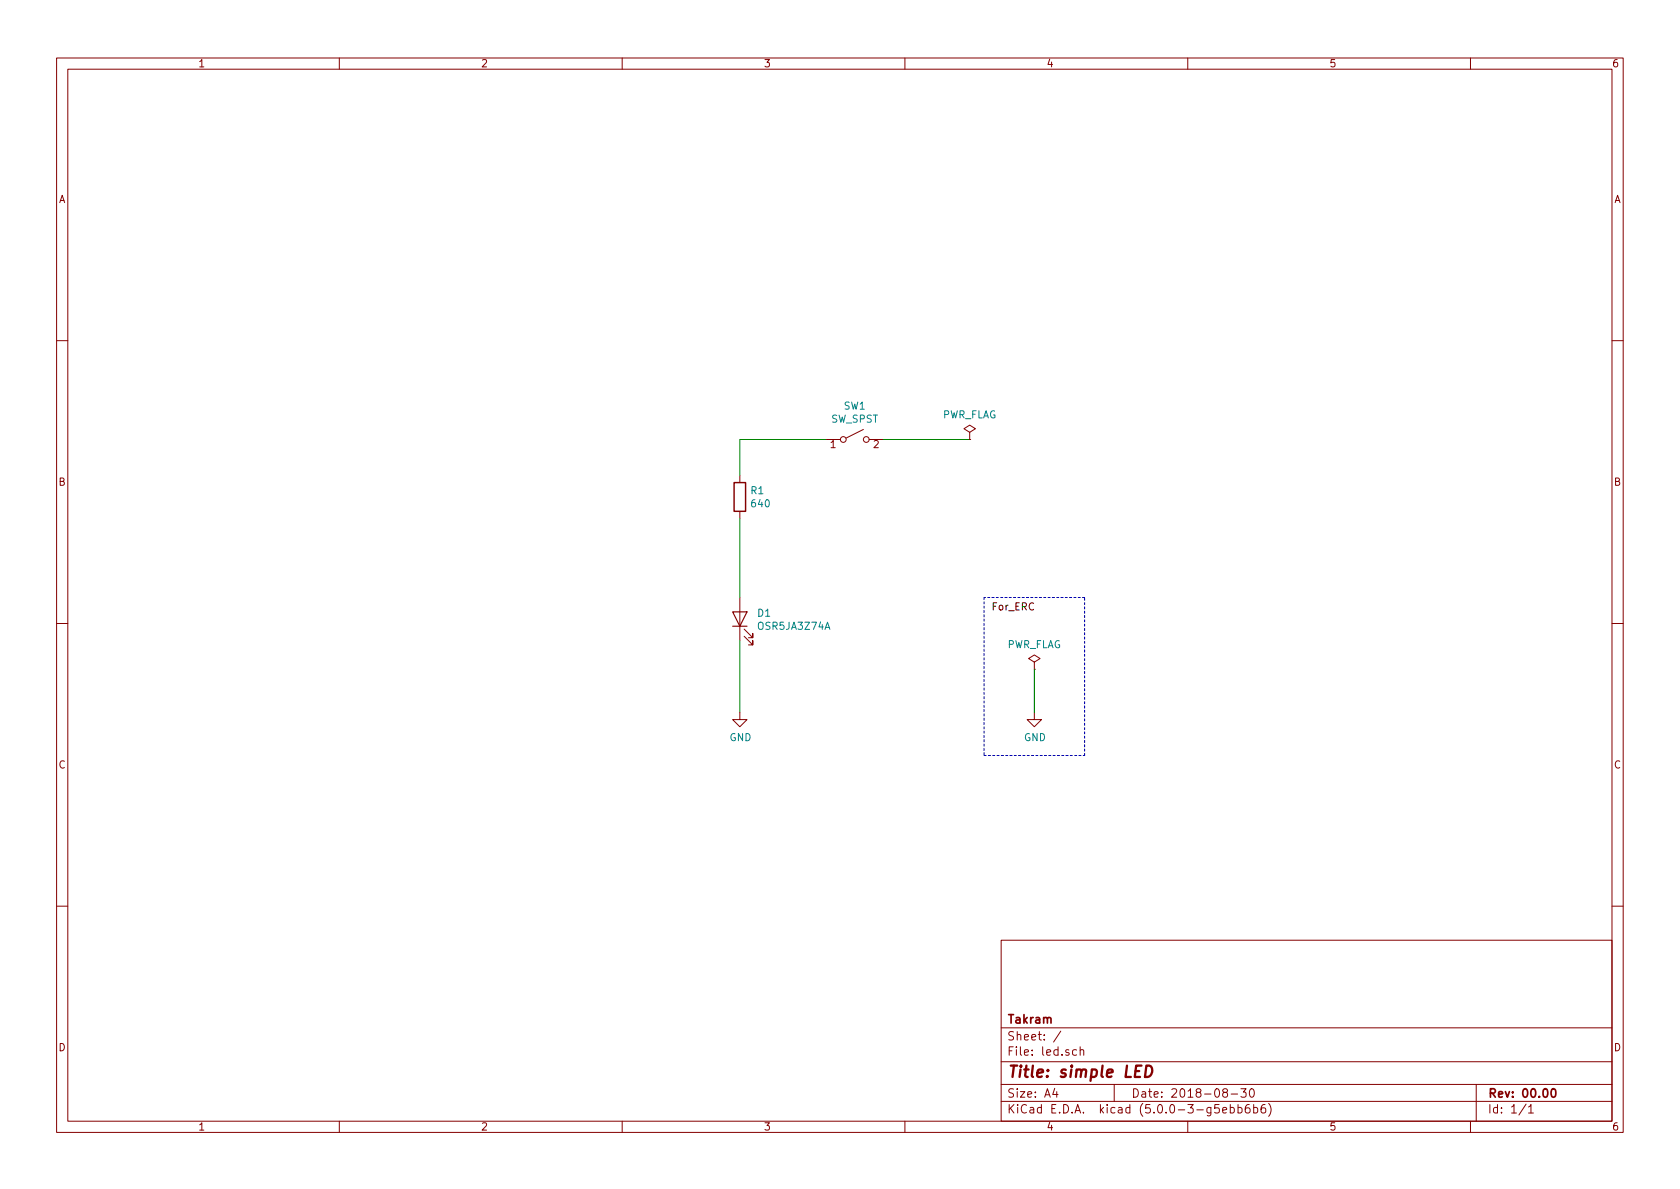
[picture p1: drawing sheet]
EESchema Schematic File Version 4
EELAYER 26 0
EELAYER END
$Descr A4 11693 8268
encoding utf-8
Sheet 1 1
Title "simple LED"
Date "2018-08-30"
Rev "00.00"
Comp "Takram"
Comment1 ""
Comment2 ""
Comment3 ""
Comment4 ""
$EndDescr
$Comp
L Device:LED D1
U 1 1
P 5150 4300
F 0 "D1" V 5188 4183 50  0000 R CNN
F 1 "OSR5JA3Z74A" V 5097 4183 50  0000 R CNN
F 2 "LED_THT:LED_D3.0mm" H 5150 4300 50  0001 C CNN
F 3 "~" H 5150 4300 50  0001 C CNN
	1    5150 4300
	0    -1   -1   0   
$EndComp
$Comp
L Device:R R1
U 1 1
P 5150 3450
F 0 "R1" H 5220 3496 50  0000 L CNN
F 1 "640" H 5220 3405 50  0000 L CNN
F 2 "Resistor_THT:R_Axial_DIN0207_L6.3mm_D2.5mm_P7.62mm_Horizontal" V 5080 3450 50  0001 C CNN
F 3 "~" H 5150 3450 50  0001 C CNN
	1    5150 3450
	1    0    0    -1  
$EndComp
Wire Wire Line
	5150 4450 5150 4950
$Comp
L power:GND #PWR01
U 1 1
P 5150 4950
F 0 "#PWR01" H 5150 4700 50  0001 C CNN
F 1 "GND" H 5155 4777 50  0000 C CNN
F 2 "" H 5150 4950 50  0001 C CNN
F 3 "" H 5150 4950 50  0001 C CNN
	1    5150 4950
	1    0    0    -1  
$EndComp
$Comp
L Switch:SW_SPST SW1
U 1 1
P 5950 3050
F 0 "SW1" H 5950 3285 50  0000 C CNN
F 1 "SW_SPST" H 5950 3194 50  0000 C CNN
F 2 "mylib:TVGP01-G73BB" H 5950 3050 50  0001 C CNN
F 3 "" H 5950 3050 50  0001 C CNN
	1    5950 3050
	1    0    0    -1  
$EndComp
Wire Wire Line
	5150 3050 5750 3050
Wire Wire Line
	6150 3050 6750 3050
Wire Wire Line
	5150 3600 5150 4150
Wire Wire Line
	5150 3050 5150 3300
$Comp
L power:PWR_FLAG #FLG0101
U 1 1
P 7200 4650
F 0 "#FLG0101" H 7200 4725 50  0001 C CNN
F 1 "PWR_FLAG" H 7200 4824 50  0000 C CNN
F 2 "" H 7200 4650 50  0001 C CNN
F 3 "~" H 7200 4650 50  0001 C CNN
	1    7200 4650
	1    0    0    -1  
$EndComp
$Comp
L power:GND #PWR0101
U 1 1
P 7200 4950
F 0 "#PWR0101" H 7200 4700 50  0001 C CNN
F 1 "GND" H 7205 4777 50  0000 C CNN
F 2 "" H 7200 4950 50  0001 C CNN
F 3 "" H 7200 4950 50  0001 C CNN
	1    7200 4950
	1    0    0    -1  
$EndComp
Wire Wire Line
	7200 4650 7200 4950
$Comp
L power:PWR_FLAG #FLG0102
U 1 1
P 6750 3050
F 0 "#FLG0102" H 6750 3125 50  0001 C CNN
F 1 "PWR_FLAG" H 6750 3224 50  0000 C CNN
F 2 "" H 6750 3050 50  0001 C CNN
F 3 "~" H 6750 3050 50  0001 C CNN
	1    6750 3050
	1    0    0    -1  
$EndComp
Wire Notes Line
	6850 5250 7550 5250
Wire Notes Line
	7550 5250 7550 4150
Wire Notes Line
	7550 4150 6850 4150
Wire Notes Line
	6850 4150 6850 5250
Text Label 6900 4250 0    50   ~ 0
For_ERC
$EndSCHEMATC
